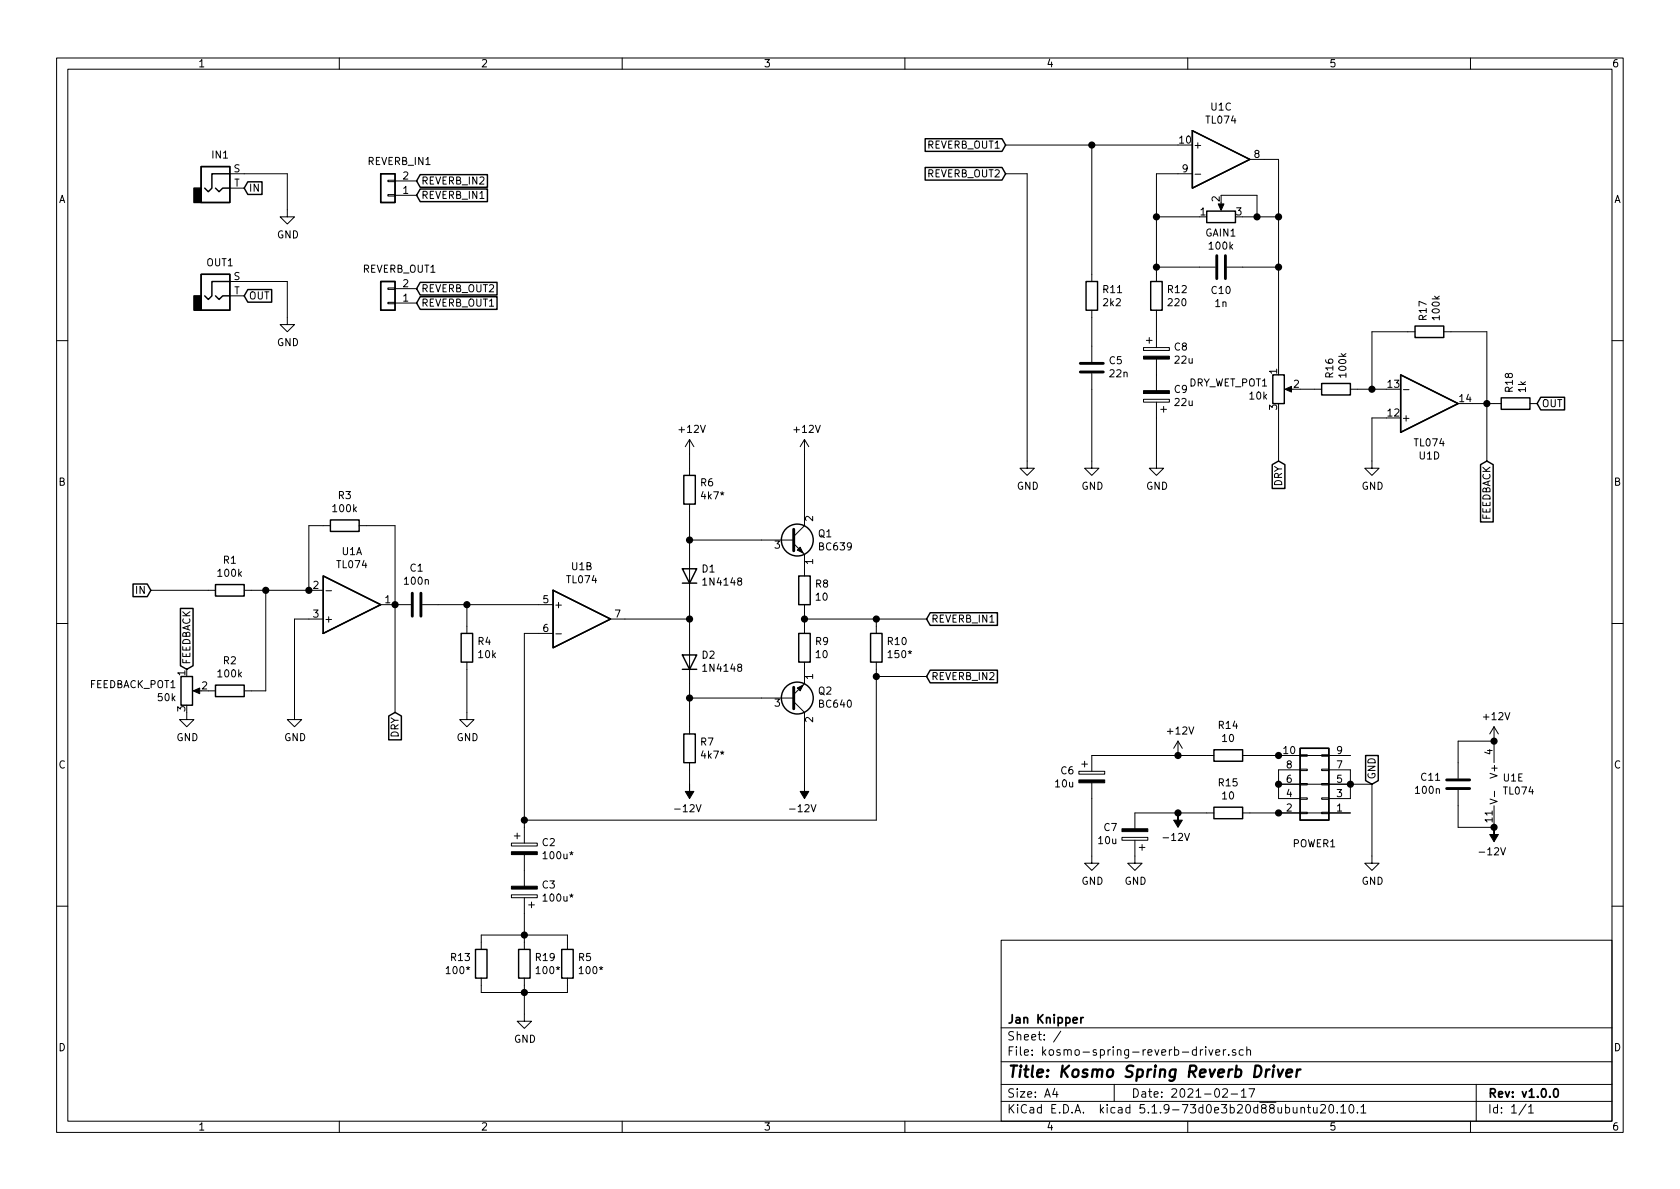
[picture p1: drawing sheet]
EESchema Schematic File Version 4
EELAYER 30 0
EELAYER END
$Descr A4 11693 8268
encoding utf-8
Sheet 1 1
Title "Kosmo Spring Reverb Driver"
Date "2021-02-17"
Rev "v1.0.0"
Comp "Jan Knipper"
Comment1 ""
Comment2 ""
Comment3 ""
Comment4 ""
$EndDescr
$Comp
L Amplifier_Operational:TL074 U1
U 1 1
P 2450 4200
F 0 "U1" H 2450 3833 50  0000 C CNN
F 1 "TL074" H 2450 3924 50  0000 C CNN
F 2 "Package_DIP:DIP-14_W7.62mm_Socket_LongPads" H 2400 4300 50  0001 C CNN
F 3 "http://www.ti.com/lit/ds/symlink/tl071.pdf" H 2500 4400 50  0001 C CNN
	1    2450 4200
	1    0    0    1   
$EndComp
$Comp
L Diode:1N4148 D1
U 1 1
P 4800 4000
F 0 "D1" V 4846 3920 50  0000 R CNN
F 1 "1N4148" V 4755 3920 50  0000 R CNN
F 2 "Diode_THT:D_DO-35_SOD27_P7.62mm_Horizontal" H 4800 3825 50  0001 C CNN
F 3 "https://assets.nexperia.com/documents/data-sheet/1N4148_1N4448.pdf" H 4800 4000 50  0001 C CNN
	1    4800 4000
	0    -1   -1   0   
$EndComp
$Comp
L Diode:1N4148 D2
U 1 1
P 4800 4600
F 0 "D2" V 4846 4520 50  0000 R CNN
F 1 "1N4148" V 4755 4520 50  0000 R CNN
F 2 "Diode_THT:D_DO-35_SOD27_P7.62mm_Horizontal" H 4800 4425 50  0001 C CNN
F 3 "https://assets.nexperia.com/documents/data-sheet/1N4148_1N4448.pdf" H 4800 4600 50  0001 C CNN
	1    4800 4600
	0    -1   -1   0   
$EndComp
$Comp
L Device:Q_NPN_ECB Q1
U 1 1
P 5500 3750
F 0 "Q1" H 5691 3796 50  0000 L CNN
F 1 "BC639" H 5691 3705 50  0000 L CNN
F 2 "Package_TO_SOT_THT:TO-92_Inline_Wide" H 5700 3850 50  0001 C CNN
F 3 "~" H 5500 3750 50  0001 C CNN
	1    5500 3750
	1    0    0    -1  
$EndComp
$Comp
L Device:R R8
U 1 1
P 5600 4100
F 0 "R8" H 5670 4146 50  0000 L CNN
F 1 "10" H 5670 4055 50  0000 L CNN
F 2 "Resistor_THT:R_Axial_DIN0207_L6.3mm_D2.5mm_P10.16mm_Horizontal" V 5530 4100 50  0001 C CNN
F 3 "~" H 5600 4100 50  0001 C CNN
	1    5600 4100
	1    0    0    -1  
$EndComp
$Comp
L Device:R R9
U 1 1
P 5600 4500
F 0 "R9" H 5670 4546 50  0000 L CNN
F 1 "10" H 5670 4455 50  0000 L CNN
F 2 "Resistor_THT:R_Axial_DIN0207_L6.3mm_D2.5mm_P10.16mm_Horizontal" V 5530 4500 50  0001 C CNN
F 3 "~" H 5600 4500 50  0001 C CNN
	1    5600 4500
	1    0    0    -1  
$EndComp
Wire Wire Line
	5600 4300 5600 4250
Wire Wire Line
	5600 4350 5600 4300
Connection ~ 5600 4300
$Comp
L Device:CP C2
U 1 1
P 3650 5900
F 0 "C2" H 3768 5946 50  0000 L CNN
F 1 "100u*" H 3768 5855 50  0000 L CNN
F 2 "Capacitor_THT:CP_Radial_D6.3mm_P2.50mm" H 3688 5750 50  0001 C CNN
F 3 "~" H 3650 5900 50  0001 C CNN
	1    3650 5900
	1    0    0    -1  
$EndComp
$Comp
L Device:CP C3
U 1 1
P 3650 6200
F 0 "C3" H 3532 6154 50  0000 R CNN
F 1 "100u*" H 3532 6245 50  0000 R CNN
F 2 "Capacitor_THT:CP_Radial_D6.3mm_P2.50mm" H 3688 6050 50  0001 C CNN
F 3 "~" H 3650 6200 50  0001 C CNN
	1    3650 6200
	-1   0    0    1   
$EndComp
$Comp
L Device:R R5
U 1 1
P 3950 6700
F 0 "R5" H 4020 6746 50  0000 L CNN
F 1 "100*" H 4020 6655 50  0000 L CNN
F 2 "Resistor_THT:R_Axial_DIN0207_L6.3mm_D2.5mm_P10.16mm_Horizontal" V 3880 6700 50  0001 C CNN
F 3 "~" H 3950 6700 50  0001 C CNN
	1    3950 6700
	1    0    0    -1  
$EndComp
Wire Wire Line
	3750 4400 3650 4400
$Comp
L Device:R R10
U 1 1
P 6100 4500
F 0 "R10" H 6170 4546 50  0000 L CNN
F 1 "150*" H 6170 4455 50  0000 L CNN
F 2 "Resistor_THT:R_Axial_DIN0207_L6.3mm_D2.5mm_P10.16mm_Horizontal" V 6030 4500 50  0001 C CNN
F 3 "~" H 6100 4500 50  0001 C CNN
	1    6100 4500
	1    0    0    -1  
$EndComp
$Comp
L Device:R R7
U 1 1
P 4800 5200
F 0 "R7" H 4870 5246 50  0000 L CNN
F 1 "4k7*" H 4870 5155 50  0000 L CNN
F 2 "Resistor_THT:R_Axial_DIN0207_L6.3mm_D2.5mm_P10.16mm_Horizontal" V 4730 5200 50  0001 C CNN
F 3 "~" H 4800 5200 50  0001 C CNN
	1    4800 5200
	1    0    0    -1  
$EndComp
$Comp
L Device:Q_NPN_ECB Q2
U 1 1
P 5500 4850
F 0 "Q2" H 5691 4804 50  0000 L CNN
F 1 "BC640" H 5691 4895 50  0000 L CNN
F 2 "Package_TO_SOT_THT:TO-92_Inline_Wide" H 5700 4950 50  0001 C CNN
F 3 "~" H 5500 4850 50  0001 C CNN
	1    5500 4850
	1    0    0    1   
$EndComp
Wire Wire Line
	5300 3750 4800 3750
Wire Wire Line
	4800 3850 4800 3750
Connection ~ 4800 3750
Wire Wire Line
	4800 4150 4800 4300
Connection ~ 4800 4300
Wire Wire Line
	4800 4450 4800 4300
Wire Wire Line
	4800 4750 4800 4850
Wire Wire Line
	4800 4850 5300 4850
Wire Wire Line
	4800 5050 4800 4850
Connection ~ 4800 4850
Wire Wire Line
	3650 4400 3650 5700
Wire Wire Line
	6100 5700 3650 5700
Connection ~ 3650 5700
Wire Wire Line
	3650 5700 3650 5750
$Comp
L power:-12V #PWR0101
U 1 1
P 4800 5450
F 0 "#PWR0101" H 4800 5550 50  0001 C CNN
F 1 "-12V" H 4815 5623 50  0000 C CNN
F 2 "" H 4800 5450 50  0001 C CNN
F 3 "" H 4800 5450 50  0001 C CNN
	1    4800 5450
	-1   0    0    1   
$EndComp
$Comp
L power:-12V #PWR0102
U 1 1
P 5600 5450
F 0 "#PWR0102" H 5600 5550 50  0001 C CNN
F 1 "-12V" H 5615 5623 50  0000 C CNN
F 2 "" H 5600 5450 50  0001 C CNN
F 3 "" H 5600 5450 50  0001 C CNN
	1    5600 5450
	-1   0    0    1   
$EndComp
Wire Wire Line
	4800 5450 4800 5350
Wire Wire Line
	5600 5450 5600 5050
Wire Wire Line
	5600 4300 6100 4300
Wire Wire Line
	6100 4300 6100 4350
$Comp
L Device:R R6
U 1 1
P 4800 3400
F 0 "R6" H 4730 3354 50  0000 R CNN
F 1 "4k7*" H 4730 3445 50  0000 R CNN
F 2 "Resistor_THT:R_Axial_DIN0207_L6.3mm_D2.5mm_P10.16mm_Horizontal" V 4730 3400 50  0001 C CNN
F 3 "~" H 4800 3400 50  0001 C CNN
	1    4800 3400
	-1   0    0    1   
$EndComp
Wire Wire Line
	4800 3550 4800 3750
Wire Wire Line
	4800 3150 4800 3250
$Comp
L power:+12V #PWR0103
U 1 1
P 4800 3150
F 0 "#PWR0103" H 4800 3000 50  0001 C CNN
F 1 "+12V" H 4815 3323 50  0000 C CNN
F 2 "" H 4800 3150 50  0001 C CNN
F 3 "" H 4800 3150 50  0001 C CNN
	1    4800 3150
	1    0    0    -1  
$EndComp
$Comp
L power:+12V #PWR0104
U 1 1
P 5600 3150
F 0 "#PWR0104" H 5600 3000 50  0001 C CNN
F 1 "+12V" H 5615 3323 50  0000 C CNN
F 2 "" H 5600 3150 50  0001 C CNN
F 3 "" H 5600 3150 50  0001 C CNN
	1    5600 3150
	1    0    0    -1  
$EndComp
Wire Wire Line
	5600 3550 5600 3150
$Comp
L Device:C C1
U 1 1
P 2900 4200
F 0 "C1" V 3152 4200 50  0000 C CNN
F 1 "100n" V 3061 4200 50  0000 C CNN
F 2 "Capacitor_THT:C_Disc_D8.0mm_W2.5mm_P5.00mm" H 2938 4050 50  0001 C CNN
F 3 "~" H 2900 4200 50  0001 C CNN
	1    2900 4200
	0    -1   -1   0   
$EndComp
Wire Wire Line
	3750 4200 3250 4200
Text GLabel 1050 4100 0    50   Input ~ 0
IN
$Comp
L Device:R R4
U 1 1
P 3250 4500
F 0 "R4" H 3320 4546 50  0000 L CNN
F 1 "10k" H 3320 4455 50  0000 L CNN
F 2 "Resistor_THT:R_Axial_DIN0207_L6.3mm_D2.5mm_P10.16mm_Horizontal" V 3180 4500 50  0001 C CNN
F 3 "~" H 3250 4500 50  0001 C CNN
	1    3250 4500
	1    0    0    -1  
$EndComp
Wire Wire Line
	3250 4350 3250 4200
Connection ~ 3250 4200
Wire Wire Line
	3250 4200 3050 4200
$Comp
L power:GND #PWR0105
U 1 1
P 3250 4950
F 0 "#PWR0105" H 3250 4700 50  0001 C CNN
F 1 "GND" H 3255 4777 50  0000 C CNN
F 2 "" H 3250 4950 50  0001 C CNN
F 3 "" H 3250 4950 50  0001 C CNN
	1    3250 4950
	1    0    0    -1  
$EndComp
$Comp
L power:GND #PWR0106
U 1 1
P 3650 7050
F 0 "#PWR0106" H 3650 6800 50  0001 C CNN
F 1 "GND" H 3655 6877 50  0000 C CNN
F 2 "" H 3650 7050 50  0001 C CNN
F 3 "" H 3650 7050 50  0001 C CNN
	1    3650 7050
	1    0    0    -1  
$EndComp
Text GLabel 6450 4300 2    50   Input ~ 0
REVERB_IN1
Text GLabel 6450 4700 2    50   Input ~ 0
REVERB_IN2
$Comp
L Amplifier_Operational:TL074 U1
U 2 1
P 4050 4300
F 0 "U1" H 4050 4667 50  0000 C CNN
F 1 "TL074" H 4050 4576 50  0000 C CNN
F 2 "Package_DIP:DIP-14_W7.62mm_Socket_LongPads" H 4000 4400 50  0001 C CNN
F 3 "http://www.ti.com/lit/ds/symlink/tl071.pdf" H 4100 4500 50  0001 C CNN
	2    4050 4300
	1    0    0    -1  
$EndComp
$Comp
L power:GND #PWR0107
U 1 1
P 1300 4950
F 0 "#PWR0107" H 1300 4700 50  0001 C CNN
F 1 "GND" H 1305 4777 50  0000 C CNN
F 2 "" H 1300 4950 50  0001 C CNN
F 3 "" H 1300 4950 50  0001 C CNN
	1    1300 4950
	1    0    0    -1  
$EndComp
Wire Wire Line
	2150 4300 2050 4300
$Comp
L Device:R R3
U 1 1
P 2400 3650
F 0 "R3" V 2607 3650 50  0000 C CNN
F 1 "100k" V 2516 3650 50  0000 C CNN
F 2 "Resistor_THT:R_Axial_DIN0207_L6.3mm_D2.5mm_P10.16mm_Horizontal" V 2330 3650 50  0001 C CNN
F 3 "~" H 2400 3650 50  0001 C CNN
	1    2400 3650
	0    -1   -1   0   
$EndComp
$Comp
L Device:R R1
U 1 1
P 1600 4100
F 0 "R1" V 1807 4100 50  0000 C CNN
F 1 "100k" V 1716 4100 50  0000 C CNN
F 2 "Resistor_THT:R_Axial_DIN0207_L6.3mm_D2.5mm_P10.16mm_Horizontal" V 1530 4100 50  0001 C CNN
F 3 "~" H 1600 4100 50  0001 C CNN
	1    1600 4100
	0    -1   -1   0   
$EndComp
$Comp
L Device:R R2
U 1 1
P 1600 4800
F 0 "R2" V 1807 4800 50  0000 C CNN
F 1 "100k" V 1716 4800 50  0000 C CNN
F 2 "Resistor_THT:R_Axial_DIN0207_L6.3mm_D2.5mm_P10.16mm_Horizontal" V 1530 4800 50  0001 C CNN
F 3 "~" H 1600 4800 50  0001 C CNN
	1    1600 4800
	0    -1   -1   0   
$EndComp
Wire Wire Line
	2550 3650 2750 3650
Wire Wire Line
	2750 3650 2750 4200
Connection ~ 2750 4200
Wire Wire Line
	2250 3650 2150 3650
Wire Wire Line
	2150 3650 2150 4100
Wire Wire Line
	2150 4100 1850 4100
Connection ~ 2150 4100
Connection ~ 1850 4100
Wire Wire Line
	1850 4100 1750 4100
$Comp
L Amplifier_Operational:TL074 U1
U 3 1
P 8500 1100
F 0 "U1" H 8500 1467 50  0000 C CNN
F 1 "TL074" H 8500 1376 50  0000 C CNN
F 2 "Package_DIP:DIP-14_W7.62mm_Socket_LongPads" H 8450 1200 50  0001 C CNN
F 3 "http://www.ti.com/lit/ds/symlink/tl071.pdf" H 8550 1300 50  0001 C CNN
	3    8500 1100
	1    0    0    -1  
$EndComp
$Comp
L Amplifier_Operational:TL074 U1
U 5 1
P 10500 5450
F 0 "U1" H 10458 5496 50  0000 L CNN
F 1 "TL074" H 10458 5405 50  0000 L CNN
F 2 "Package_DIP:DIP-14_W7.62mm_Socket_LongPads" H 10450 5550 50  0001 C CNN
F 3 "http://www.ti.com/lit/ds/symlink/tl071.pdf" H 10550 5650 50  0001 C CNN
	5    10500 5450
	1    0    0    -1  
$EndComp
Wire Wire Line
	6100 4650 6100 4700
Wire Wire Line
	6450 4300 6100 4300
Connection ~ 6100 4300
Wire Wire Line
	6450 4700 6100 4700
Connection ~ 6100 4700
Wire Wire Line
	6100 4700 6100 5700
$Comp
L Device:R R11
U 1 1
P 7600 2050
F 0 "R11" H 7670 2096 50  0000 L CNN
F 1 "2k2" H 7670 2005 50  0000 L CNN
F 2 "Resistor_THT:R_Axial_DIN0207_L6.3mm_D2.5mm_P10.16mm_Horizontal" V 7530 2050 50  0001 C CNN
F 3 "~" H 7600 2050 50  0001 C CNN
	1    7600 2050
	1    0    0    -1  
$EndComp
$Comp
L Device:C C5
U 1 1
P 7600 2550
F 0 "C5" H 7485 2504 50  0000 R CNN
F 1 "22n" H 7485 2595 50  0000 R CNN
F 2 "Capacitor_THT:C_Disc_D8.0mm_W2.5mm_P5.00mm" H 7638 2400 50  0001 C CNN
F 3 "~" H 7600 2550 50  0001 C CNN
	1    7600 2550
	-1   0    0    1   
$EndComp
Wire Wire Line
	7600 2200 7600 2400
$Comp
L power:GND #PWR0108
U 1 1
P 7600 3200
F 0 "#PWR0108" H 7600 2950 50  0001 C CNN
F 1 "GND" H 7605 3027 50  0000 C CNN
F 2 "" H 7600 3200 50  0001 C CNN
F 3 "" H 7600 3200 50  0001 C CNN
	1    7600 3200
	1    0    0    -1  
$EndComp
Wire Wire Line
	8200 1000 7600 1000
$Comp
L Device:R R12
U 1 1
P 8050 2050
F 0 "R12" H 8120 2096 50  0000 L CNN
F 1 "220" H 8120 2005 50  0000 L CNN
F 2 "Resistor_THT:R_Axial_DIN0207_L6.3mm_D2.5mm_P10.16mm_Horizontal" V 7980 2050 50  0001 C CNN
F 3 "~" H 8050 2050 50  0001 C CNN
	1    8050 2050
	1    0    0    -1  
$EndComp
$Comp
L Device:CP C8
U 1 1
P 8050 2450
F 0 "C8" H 8168 2496 50  0000 L CNN
F 1 "22u" H 8168 2405 50  0000 L CNN
F 2 "Capacitor_THT:CP_Radial_D5.0mm_P2.50mm" H 8088 2300 50  0001 C CNN
F 3 "~" H 8050 2450 50  0001 C CNN
	1    8050 2450
	1    0    0    -1  
$EndComp
$Comp
L Device:CP C9
U 1 1
P 8050 2750
F 0 "C9" H 7932 2704 50  0000 R CNN
F 1 "22u" H 7932 2795 50  0000 R CNN
F 2 "Capacitor_THT:CP_Radial_D5.0mm_P2.50mm" H 8088 2600 50  0001 C CNN
F 3 "~" H 8050 2750 50  0001 C CNN
	1    8050 2750
	-1   0    0    1   
$EndComp
$Comp
L power:GND #PWR0109
U 1 1
P 8050 3200
F 0 "#PWR0109" H 8050 2950 50  0001 C CNN
F 1 "GND" H 8055 3027 50  0000 C CNN
F 2 "" H 8050 3200 50  0001 C CNN
F 3 "" H 8050 3200 50  0001 C CNN
	1    8050 3200
	1    0    0    -1  
$EndComp
Wire Wire Line
	8050 2300 8050 2200
Wire Wire Line
	8200 1200 8050 1200
$Comp
L Device:C C10
U 1 1
P 8500 1850
F 0 "C10" V 8660 1850 50  0000 C CNN
F 1 "1n" V 8751 1850 50  0000 C CNN
F 2 "Capacitor_THT:C_Disc_D8.0mm_W2.5mm_P5.00mm" H 8538 1700 50  0001 C CNN
F 3 "~" H 8500 1850 50  0001 C CNN
	1    8500 1850
	0    1    1    0   
$EndComp
Wire Wire Line
	8900 1100 8800 1100
Wire Wire Line
	8650 1850 8900 1850
Wire Wire Line
	8350 1850 8050 1850
Wire Wire Line
	7600 1000 7600 1900
Text GLabel 7000 1000 0    50   Input ~ 0
REVERB_OUT1
Text GLabel 7000 1200 0    50   Input ~ 0
REVERB_OUT2
$Comp
L power:GND #PWR0110
U 1 1
P 7150 3200
F 0 "#PWR0110" H 7150 2950 50  0001 C CNN
F 1 "GND" H 7155 3027 50  0000 C CNN
F 2 "" H 7150 3200 50  0001 C CNN
F 3 "" H 7150 3200 50  0001 C CNN
	1    7150 3200
	1    0    0    -1  
$EndComp
Wire Wire Line
	7150 1200 7000 1200
$Comp
L Device:R R16
U 1 1
P 9300 2700
F 0 "R16" H 9370 2746 50  0000 L CNN
F 1 "100k" H 9370 2655 50  0000 L CNN
F 2 "Resistor_THT:R_Axial_DIN0207_L6.3mm_D2.5mm_P10.16mm_Horizontal" V 9230 2700 50  0001 C CNN
F 3 "~" H 9300 2700 50  0001 C CNN
	1    9300 2700
	0    -1   -1   0   
$EndComp
$Comp
L Device:R R17
U 1 1
P 9950 2300
F 0 "R17" H 10020 2346 50  0000 L CNN
F 1 "100k" H 10020 2255 50  0000 L CNN
F 2 "Resistor_THT:R_Axial_DIN0207_L6.3mm_D2.5mm_P10.16mm_Horizontal" V 9880 2300 50  0001 C CNN
F 3 "~" H 9950 2300 50  0001 C CNN
	1    9950 2300
	0    -1   -1   0   
$EndComp
Wire Wire Line
	9050 2700 9150 2700
Wire Wire Line
	9450 2700 9550 2700
Wire Wire Line
	9550 2300 9550 2700
Connection ~ 9550 2700
Wire Wire Line
	9550 2700 9650 2700
Wire Wire Line
	10350 2300 10350 2800
Wire Wire Line
	10350 2800 10250 2800
$Comp
L power:GND #PWR0111
U 1 1
P 9550 3200
F 0 "#PWR0111" H 9550 2950 50  0001 C CNN
F 1 "GND" H 9555 3027 50  0000 C CNN
F 2 "" H 9550 3200 50  0001 C CNN
F 3 "" H 9550 3200 50  0001 C CNN
	1    9550 3200
	1    0    0    -1  
$EndComp
Wire Wire Line
	9650 2900 9550 2900
Wire Wire Line
	9550 2900 9550 3200
$Comp
L Device:R R18
U 1 1
P 10550 2800
F 0 "R18" H 10620 2846 50  0000 L CNN
F 1 "1k" H 10620 2755 50  0000 L CNN
F 2 "Resistor_THT:R_Axial_DIN0207_L6.3mm_D2.5mm_P10.16mm_Horizontal" V 10480 2800 50  0001 C CNN
F 3 "~" H 10550 2800 50  0001 C CNN
	1    10550 2800
	0    -1   -1   0   
$EndComp
Text GLabel 10700 2800 2    50   Input ~ 0
OUT
Wire Wire Line
	10400 2800 10350 2800
Connection ~ 10350 2800
$Comp
L Device:R_POT DRY_WET_POT1
U 1 1
P 8900 2700
F 0 "DRY_WET_POT1" H 8830 2746 50  0000 R CNN
F 1 "10k" H 8830 2655 50  0000 R CNN
F 2 "telec:Potentiometer_Single_Vertical_Hole" H 8900 2700 50  0001 C CNN
F 3 "~" H 8900 2700 50  0001 C CNN
	1    8900 2700
	1    0    0    -1  
$EndComp
Text GLabel 2750 4950 3    50   Input ~ 0
DRY
Text GLabel 8900 3200 3    50   Input ~ 0
DRY
Wire Wire Line
	8900 3200 8900 2850
Wire Wire Line
	10100 2300 10350 2300
Wire Wire Line
	9550 2300 9800 2300
Text GLabel 10350 3200 3    50   Input ~ 0
FEEDBACK
$Comp
L Amplifier_Operational:TL074 U1
U 4 1
P 9950 2800
F 0 "U1" H 9950 3167 50  0000 C CNN
F 1 "TL074" H 9950 3076 50  0000 C CNN
F 2 "Package_DIP:DIP-14_W7.62mm_Socket_LongPads" H 9900 2900 50  0001 C CNN
F 3 "http://www.ti.com/lit/ds/symlink/tl071.pdf" H 10000 3000 50  0001 C CNN
	4    9950 2800
	1    0    0    1   
$EndComp
Wire Wire Line
	10350 3200 10350 2800
$Comp
L Device:R_POT FEEDBACK_POT1
U 1 1
P 1300 4800
F 0 "FEEDBACK_POT1" H 1231 4846 50  0000 R CNN
F 1 "50k" H 1231 4755 50  0000 R CNN
F 2 "telec:Potentiometer_Single_Vertical_Hole" H 1300 4800 50  0001 C CNN
F 3 "~" H 1300 4800 50  0001 C CNN
	1    1300 4800
	1    0    0    -1  
$EndComp
Wire Wire Line
	1750 4800 1850 4800
Text GLabel 1300 4650 1    50   Input ~ 0
FEEDBACK
Wire Wire Line
	1450 4100 1050 4100
Wire Wire Line
	1850 4100 1850 4800
$Comp
L power:GND #PWR0112
U 1 1
P 2050 4950
F 0 "#PWR0112" H 2050 4700 50  0001 C CNN
F 1 "GND" H 2055 4777 50  0000 C CNN
F 2 "" H 2050 4950 50  0001 C CNN
F 3 "" H 2050 4950 50  0001 C CNN
	1    2050 4950
	1    0    0    -1  
$EndComp
Wire Wire Line
	3250 4650 3250 4950
Wire Wire Line
	2750 4200 2750 4950
Wire Wire Line
	2050 4300 2050 4950
Wire Wire Line
	8050 2900 8050 3200
Wire Wire Line
	7600 2700 7600 3200
Wire Wire Line
	7150 1200 7150 3200
$Comp
L power:-12V #PWR0113
U 1 1
P 10400 5750
F 0 "#PWR0113" H 10400 5850 50  0001 C CNN
F 1 "-12V" H 10415 5923 50  0000 C CNN
F 2 "" H 10400 5750 50  0001 C CNN
F 3 "" H 10400 5750 50  0001 C CNN
	1    10400 5750
	-1   0    0    1   
$EndComp
$Comp
L power:+12V #PWR0114
U 1 1
P 10400 5150
F 0 "#PWR0114" H 10400 5000 50  0001 C CNN
F 1 "+12V" H 10415 5323 50  0000 C CNN
F 2 "" H 10400 5150 50  0001 C CNN
F 3 "" H 10400 5150 50  0001 C CNN
	1    10400 5150
	1    0    0    -1  
$EndComp
$Comp
L Device:C C11
U 1 1
P 10150 5450
F 0 "C11" H 10265 5404 50  0000 L CNN
F 1 "100n" H 10265 5495 50  0000 L CNN
F 2 "Capacitor_THT:C_Disc_D8.0mm_W2.5mm_P5.00mm" H 10188 5300 50  0001 C CNN
F 3 "~" H 10150 5450 50  0001 C CNN
	1    10150 5450
	-1   0    0    1   
$EndComp
Wire Wire Line
	10400 5150 10150 5150
Wire Wire Line
	10150 5150 10150 5300
Connection ~ 10400 5150
Wire Wire Line
	10400 5750 10150 5750
Wire Wire Line
	10150 5750 10150 5600
Connection ~ 10400 5750
Wire Wire Line
	9400 5350 9400 5450
Wire Wire Line
	9400 5450 9400 5550
Connection ~ 9400 5450
Wire Wire Line
	8900 5350 8900 5450
Connection ~ 8900 5450
Wire Wire Line
	8900 5550 8900 5450
$Comp
L power:-12V #PWR0115
U 1 1
P 8200 5650
F 0 "#PWR0115" H 8200 5750 50  0001 C CNN
F 1 "-12V" H 8215 5823 50  0000 C CNN
F 2 "" H 8200 5650 50  0001 C CNN
F 3 "" H 8200 5650 50  0001 C CNN
	1    8200 5650
	-1   0    0    1   
$EndComp
$Comp
L power:+12V #PWR0116
U 1 1
P 8200 5250
F 0 "#PWR0116" H 8200 5100 50  0001 C CNN
F 1 "+12V" H 8215 5423 50  0000 C CNN
F 2 "" H 8200 5250 50  0001 C CNN
F 3 "" H 8200 5250 50  0001 C CNN
	1    8200 5250
	1    0    0    -1  
$EndComp
$Comp
L Device:R R14
U 1 1
P 8550 5250
F 0 "R14" V 8757 5250 50  0000 C CNN
F 1 "10" V 8666 5250 50  0000 C CNN
F 2 "Resistor_THT:R_Axial_DIN0207_L6.3mm_D2.5mm_P10.16mm_Horizontal" V 8480 5250 50  0001 C CNN
F 3 "~" H 8550 5250 50  0001 C CNN
	1    8550 5250
	0    -1   -1   0   
$EndComp
$Comp
L Device:R R15
U 1 1
P 8550 5650
F 0 "R15" V 8757 5650 50  0000 C CNN
F 1 "10" V 8666 5650 50  0000 C CNN
F 2 "Resistor_THT:R_Axial_DIN0207_L6.3mm_D2.5mm_P10.16mm_Horizontal" V 8480 5650 50  0001 C CNN
F 3 "~" H 8550 5650 50  0001 C CNN
	1    8550 5650
	0    -1   -1   0   
$EndComp
Wire Wire Line
	8400 5650 8200 5650
Wire Wire Line
	8400 5250 8200 5250
$Comp
L Device:CP C6
U 1 1
P 7600 5400
F 0 "C6" H 7482 5446 50  0000 R CNN
F 1 "10u" H 7482 5355 50  0000 R CNN
F 2 "Capacitor_THT:CP_Radial_D5.0mm_P2.50mm" H 7638 5250 50  0001 C CNN
F 3 "~" H 7600 5400 50  0001 C CNN
	1    7600 5400
	1    0    0    -1  
$EndComp
$Comp
L Device:CP C7
U 1 1
P 7900 5800
F 0 "C7" H 8018 5754 50  0000 L CNN
F 1 "10u" H 8018 5845 50  0000 L CNN
F 2 "Capacitor_THT:CP_Radial_D5.0mm_P2.50mm" H 7938 5650 50  0001 C CNN
F 3 "~" H 7900 5800 50  0001 C CNN
	1    7900 5800
	-1   0    0    1   
$EndComp
Wire Wire Line
	7600 5250 8200 5250
Connection ~ 8200 5250
Wire Wire Line
	7900 5650 8200 5650
Connection ~ 8200 5650
$Comp
L power:GND #PWR0117
U 1 1
P 7900 5950
F 0 "#PWR0117" H 7900 5700 50  0001 C CNN
F 1 "GND" H 7905 5777 50  0000 C CNN
F 2 "" H 7900 5950 50  0001 C CNN
F 3 "" H 7900 5950 50  0001 C CNN
	1    7900 5950
	1    0    0    -1  
$EndComp
$Comp
L power:GND #PWR0118
U 1 1
P 7600 5950
F 0 "#PWR0118" H 7600 5700 50  0001 C CNN
F 1 "GND" H 7605 5777 50  0000 C CNN
F 2 "" H 7600 5950 50  0001 C CNN
F 3 "" H 7600 5950 50  0001 C CNN
	1    7600 5950
	1    0    0    -1  
$EndComp
$Comp
L power:GND #PWR0119
U 1 1
P 9550 5950
F 0 "#PWR0119" H 9550 5700 50  0001 C CNN
F 1 "GND" H 9555 5777 50  0000 C CNN
F 2 "" H 9550 5950 50  0001 C CNN
F 3 "" H 9550 5950 50  0001 C CNN
	1    9550 5950
	1    0    0    -1  
$EndComp
Wire Wire Line
	7600 5550 7600 5950
Wire Wire Line
	9400 5450 9550 5450
Wire Wire Line
	9550 5450 9550 5950
$Comp
L Connector:AudioJack2 IN1
U 1 1
P 1500 1300
F 0 "IN1" H 1532 1533 50  0000 C CNN
F 1 "AudioJack2" H 1532 1534 50  0001 C CNN
F 2 "telec:Jack_Hole_Square" H 1500 1300 50  0001 C CNN
F 3 "~" H 1500 1300 50  0001 C CNN
	1    1500 1300
	1    0    0    -1  
$EndComp
$Comp
L Connector:AudioJack2 OUT1
U 1 1
P 1500 2050
F 0 "OUT1" H 1532 2283 50  0000 C CNN
F 1 "AudioJack2" H 1532 2284 50  0001 C CNN
F 2 "telec:Jack_Hole_Square" H 1500 2050 50  0001 C CNN
F 3 "~" H 1500 2050 50  0001 C CNN
	1    1500 2050
	1    0    0    -1  
$EndComp
Text GLabel 1700 1300 2    50   Input ~ 0
IN
Text GLabel 1700 2050 2    50   Input ~ 0
OUT
$Comp
L power:GND #PWR0120
U 1 1
P 2000 1450
F 0 "#PWR0120" H 2000 1200 50  0001 C CNN
F 1 "GND" H 2005 1277 50  0000 C CNN
F 2 "" H 2000 1450 50  0001 C CNN
F 3 "" H 2000 1450 50  0001 C CNN
	1    2000 1450
	1    0    0    -1  
$EndComp
$Comp
L power:GND #PWR0121
U 1 1
P 2000 2200
F 0 "#PWR0121" H 2000 1950 50  0001 C CNN
F 1 "GND" H 2005 2027 50  0000 C CNN
F 2 "" H 2000 2200 50  0001 C CNN
F 3 "" H 2000 2200 50  0001 C CNN
	1    2000 2200
	1    0    0    -1  
$EndComp
Wire Wire Line
	1700 1200 2000 1200
Wire Wire Line
	2000 1200 2000 1450
Wire Wire Line
	1700 1950 2000 1950
Wire Wire Line
	2000 1950 2000 2200
$Comp
L Connector_Generic:Conn_01x02 REVERB_IN1
U 1 1
P 2700 1350
F 0 "REVERB_IN1" H 2618 1117 50  0000 C CNN
F 1 "Conn_01x02" H 2618 1116 50  0001 C CNN
F 2 "Connector_Molex:Molex_KK-254_AE-6410-02A_1x02_P2.54mm_Vertical" H 2700 1350 50  0001 C CNN
F 3 "~" H 2700 1350 50  0001 C CNN
	1    2700 1350
	-1   0    0    1   
$EndComp
$Comp
L Connector_Generic:Conn_01x02 REVERB_OUT1
U 1 1
P 2700 2100
F 0 "REVERB_OUT1" H 2618 1867 50  0000 C CNN
F 1 "Conn_01x02" H 2618 1866 50  0001 C CNN
F 2 "Connector_Molex:Molex_KK-254_AE-6410-02A_1x02_P2.54mm_Vertical" H 2700 2100 50  0001 C CNN
F 3 "~" H 2700 2100 50  0001 C CNN
	1    2700 2100
	-1   0    0    1   
$EndComp
Text GLabel 2900 1350 2    50   Input ~ 0
REVERB_IN1
Text GLabel 2900 1250 2    50   Input ~ 0
REVERB_IN2
Text GLabel 2900 2100 2    50   Input ~ 0
REVERB_OUT1
Text GLabel 2900 2000 2    50   Input ~ 0
REVERB_OUT2
Text GLabel 9550 5450 1    50   Input ~ 0
GND
Wire Wire Line
	7600 1000 7000 1000
Connection ~ 7600 1000
Wire Wire Line
	8900 1100 8900 1500
Wire Wire Line
	8050 1200 8050 1500
Wire Wire Line
	8350 1500 8050 1500
Connection ~ 8050 1500
Wire Wire Line
	8650 1500 8750 1500
Connection ~ 8900 1500
Wire Wire Line
	4350 4300 4800 4300
$Comp
L Device:R_POT GAIN1
U 1 1
P 8500 1500
F 0 "GAIN1" V 8385 1500 50  0000 C CNN
F 1 "100k" V 8294 1500 50  0000 C CNN
F 2 "Potentiometer_THT:Potentiometer_ACP_CA9-H5_Horizontal" H 8500 1500 50  0001 C CNN
F 3 "~" H 8500 1500 50  0001 C CNN
	1    8500 1500
	0    -1   -1   0   
$EndComp
Wire Wire Line
	8500 1350 8750 1350
Wire Wire Line
	8750 1350 8750 1500
Connection ~ 8750 1500
Wire Wire Line
	8750 1500 8900 1500
Connection ~ 8050 1850
Wire Wire Line
	8050 1850 8050 1900
Connection ~ 8900 1850
Wire Wire Line
	8900 1850 8900 2550
Wire Wire Line
	8050 1500 8050 1850
Wire Wire Line
	8900 1500 8900 1850
$Comp
L Device:R R13
U 1 1
P 3350 6700
F 0 "R13" H 3281 6746 50  0000 R CNN
F 1 "100*" H 3281 6655 50  0000 R CNN
F 2 "Resistor_THT:R_Axial_DIN0207_L6.3mm_D2.5mm_P10.16mm_Horizontal" V 3280 6700 50  0001 C CNN
F 3 "~" H 3350 6700 50  0001 C CNN
	1    3350 6700
	1    0    0    -1  
$EndComp
$Comp
L Device:R R19
U 1 1
P 3650 6700
F 0 "R19" H 3720 6746 50  0000 L CNN
F 1 "100*" H 3720 6655 50  0000 L CNN
F 2 "Resistor_THT:R_Axial_DIN0207_L6.3mm_D2.5mm_P10.16mm_Horizontal" V 3580 6700 50  0001 C CNN
F 3 "~" H 3650 6700 50  0001 C CNN
	1    3650 6700
	1    0    0    -1  
$EndComp
Wire Wire Line
	3650 6350 3650 6500
Wire Wire Line
	3650 6850 3650 6900
Connection ~ 3650 6900
Wire Wire Line
	3650 6900 3650 7050
Wire Wire Line
	3350 6850 3350 6900
Wire Wire Line
	3350 6900 3650 6900
Connection ~ 3650 6500
Wire Wire Line
	3650 6500 3650 6550
Wire Wire Line
	3350 6550 3350 6500
Wire Wire Line
	3350 6500 3650 6500
Wire Wire Line
	3650 6500 3950 6500
Wire Wire Line
	3950 6500 3950 6550
Wire Wire Line
	3650 6900 3950 6900
Wire Wire Line
	3950 6900 3950 6850
Wire Wire Line
	8900 5450 9400 5450
Wire Wire Line
	8700 5250 8900 5250
Wire Wire Line
	8900 5650 9400 5650
Wire Wire Line
	8700 5650 8900 5650
Connection ~ 8900 5650
$Comp
L Connector_Generic:Conn_02x05_Odd_Even POWER1
U 1 1
P 9200 5450
F 0 "POWER1" H 9250 5867 50  0000 C CNN
F 1 "Conn_02x05_Odd_Even" H 9250 5776 50  0001 C CNN
F 2 "Connector_IDC:IDC-Header_2x05_P2.54mm_Vertical" H 9200 5450 50  0001 C CNN
F 3 "~" H 9200 5450 50  0001 C CNN
	1    9200 5450
	-1   0    0    1   
$EndComp
Wire Wire Line
	9400 5250 8900 5250
Connection ~ 8900 5250
$EndSCHEMATC
